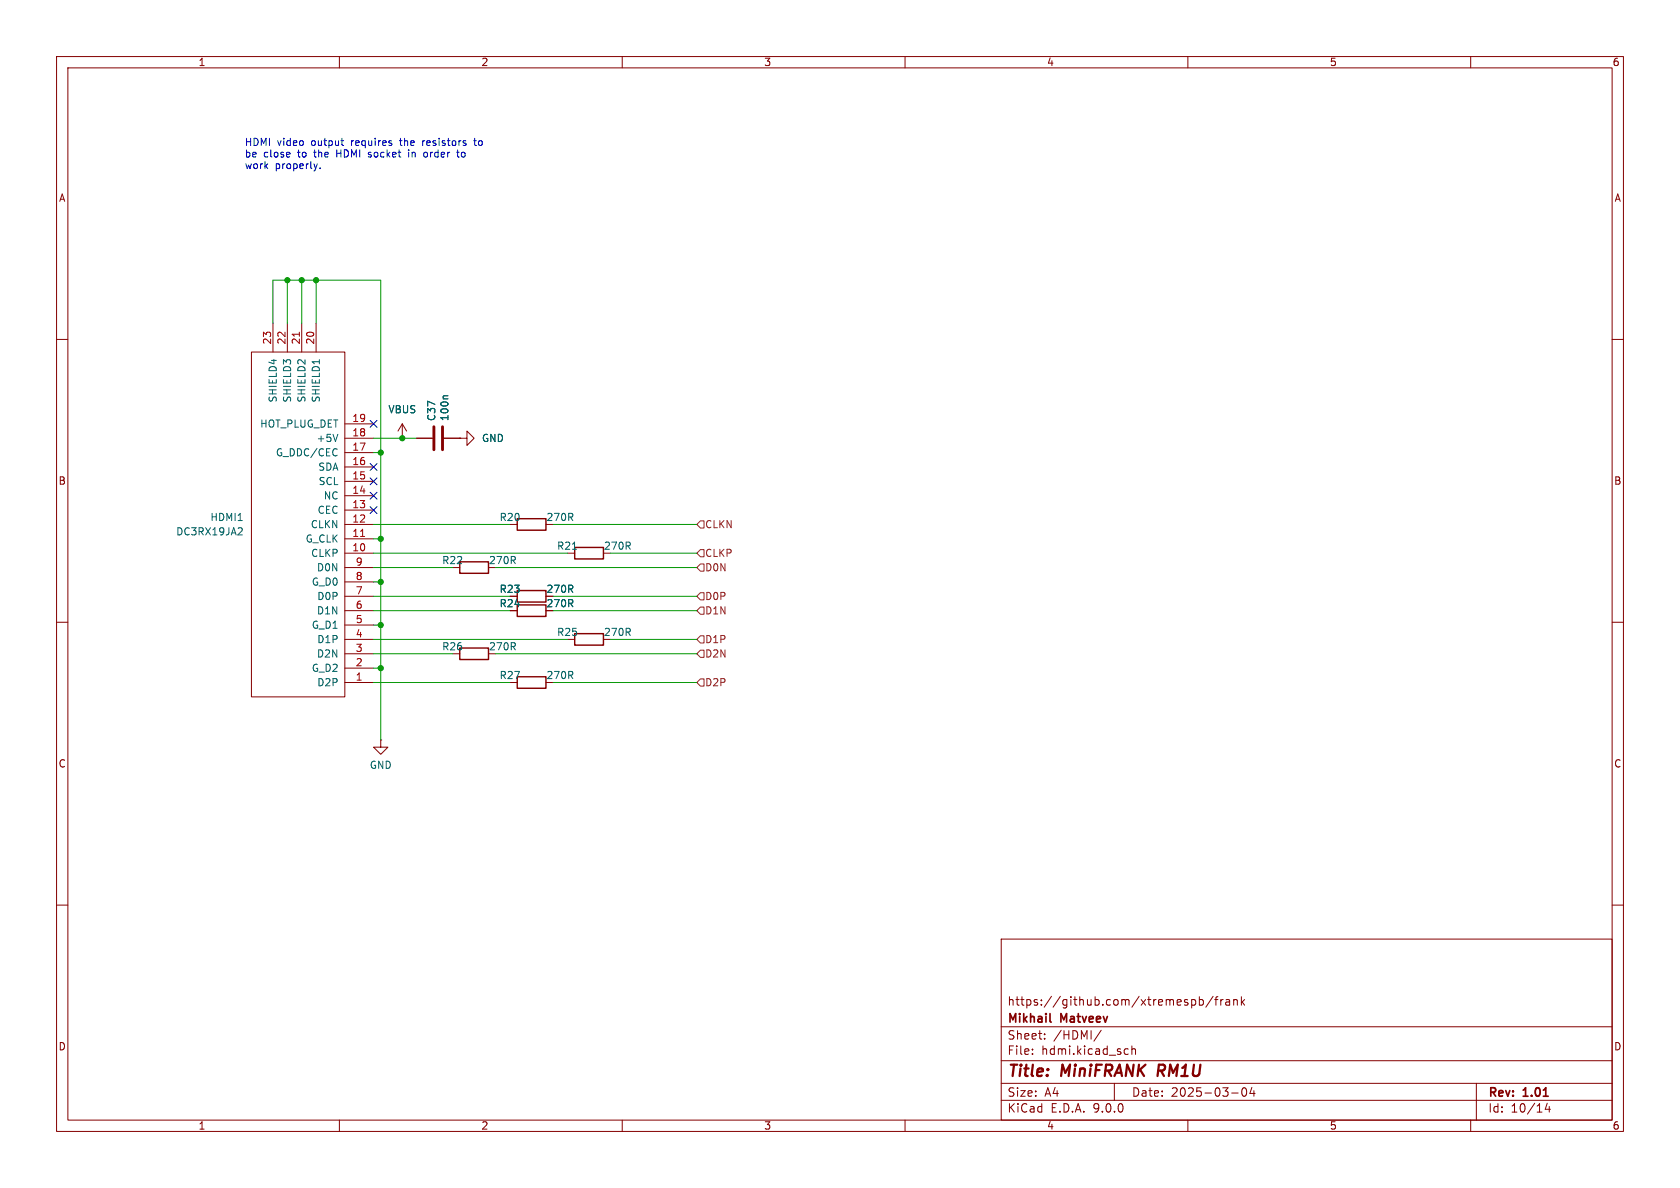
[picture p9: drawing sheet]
<svg xmlns="http://www.w3.org/2000/svg" width="297mm" height="210mm" viewBox="0 0 297 210" stroke-linecap="round" stroke-linejoin="round" font-family="sans-serif">
<g fill="none" stroke="#840000" stroke-width=".18">
<path d="M10 10h277v190h-277zM12 12h273v186h-273zM60 10v2M110 10v2M160 10v2M210 10v2M260 10v2M48.3 57.2v5M50.8 57.2v5M53.3 57.2v5M55.9 57.2v5M10 60h2"/>
<path d="M44.4 62.2h16.6v61h-16.6zM61 77.5h5M61 74.9h5M71.1 77.5h.1M71.1 74.9l-.7 1.3M71.1 74.9l.8 1.3M71.1 74.9v2.6M73.7 77.5h2.8M78.5 77.5h2.8M81.3 77.5h1.2v-1.3l1.3 1.3-1.3 1.2v-1.2M81.3 77.5h.1M285 60h2"/>
<path d="M61 97.8h5M61 95.3h5M61 92.7h5M61 90.2h5M61 87.6h5M61 85.1h5M61 82.6h5M61 80h5M10 110h2M61 118.1h5M61 115.6h5M61 113h5"/>
<path d="M61 110.5h5M61 108h5M61 105.4h5M61 102.9h5M61 100.3h5M285 110h2M61 120.7h5M67.3 130.8v1.3h1.3l-1.3 1.3-1.3-1.3h1.3M67.3 130.8h.1M10 160h2M177 166h108v32h-108zM210.7 176.8l.4-.1 .3 .3v.4l-.2 .2h-.5"/>
<path d="M212 176.8l.5-.1 .2 .3v.4l-.1 .2h-.6M212 176.2v1.5M214.5 176.1l-1.3 2M214.7 176.7h.6M215.3 176.2l-.3 .2v1.3M215.8 176.7v1M216.2 176.7l-.2 .1-.2 .2M216.7 176.8h.6l.1 .9M217.4 177.1h-.5a.29 .29 0 0 0-.2 .3 .29 .29 0 0 0 .2 .3l.5-.1M218.1 176.8l.2-.1 .4 .1v.9M218.1 176.7v1M219.5 176.2v1.5"/>
<path d="M219.6 177.1l.4 .6M220 176.7l-.5 .6M285 160h2M60 198v2M110 198v2M160 198v2M177 194.5h108M177 191.5h108M177 187.5h108M177 181.5h108M182.5 186.3v.1M182.5 185.5v.1"/>
<path d="M184.7 183.6v.1M184.7 182.8v.1M194.7 182.1l-1.3 2M197 191.5v3M199 185.4l.5 .1M199.5 186.3l-.5 .1M200.1 185.5l.2-.1 .4 .1v.9M200.1 184.9v1.5M210 198v2M217.7 193.2h1.2M219.7 192.4l.2-.1a.81 .81 0 0 1 .6 .6 .81 .81 0 0 1-.3 .8l-.2 .1a.81 .81 0 0 1-.3-1.4zM221.3 192.2l-.3 1.1h.9"/>
<path d="M221.7 192.8v1M260 198v2M261 191.5v6.5M273.5 195l-.3 1.1h.9M273.9 195.6v1"/>
</g>
<path d="M204.9 188.2l-.3 2" fill="none" stroke="#840000" stroke-width=".4"/>
<path d="M185.6 180.5l.2 .2" fill="none" stroke="#840000" stroke-width=".3"/>
<path d="M81.3 99.3h5.1v2h-5.1zM91.4 91.7h5.1v2h-5.1zM101.6 96.8h5.1v2h-5.1zM81.3 114.6h5.1v2h-5.1zM91.4 106.9h5.1v2.1h-5.1zM91.4 119.6h5.1v2.1h-5.1zM91.4 104.4h5.1v2h-5.1zM101.6 112h5.1v2h-5.1z" fill="none" stroke="#840000" stroke-width=".25"/>
<path d="M52.9 58.7v.7M63.7 94.8h.8" fill="none" stroke="#a90000" stroke-width=".18"/>
<path d="M56.5 63.6v.7M59.7 76.8l-.4 1.2M79.2 70h-.7l-.2 .1M42.6 93.3l.2 .2v.3l-.8 .8h.8M101.2 97.1h.7" fill="none" stroke="#006464" stroke-width=".18"/>
<path d="M76.7 75.4v4.1M78.2 75.4v4.1" fill="none" stroke="#840000" stroke-width=".51"/>
<path d="M123.8 99.7h.7v1.3h-.7l-.6-.7zM123.8 92.1h.7v1.2h-.7l-.6-.6zM123.8 97.2h.7v1.2h-.7l-.6-.6zM123.8 107.3h.7v1.3h-.7l-.6-.6zM123.8 104.8h.7v1.2h-.7l-.6-.6zM123.8 112.4h.7v1.3h-.7l-.6-.7zM123.8 114.9h.7v1.3h-.7l-.6-.6zM123.8 120h.7v1.3h-.7l-.6-.6z" fill="none" stroke="#725600" stroke-width=".18"/>
<g fill="none" stroke="#009600" stroke-width=".18">
<path d="M48.3 57.2v-7.7h19v81.3M50.8 49.5v7.7M53.3 49.5v7.7M55.9 49.5v7.7M66 77.5h7.7M66 97.8h34.3M66 95.3h1.3M66 92.7h24.2M66 80h1.3M97.8 92.7h25.4M107.9 97.8h15.3M66 102.9h1.3"/>
<path d="M66 110.5h1.3M66 118.1h1.3M66 105.4h24.2M66 108h24.2M66 113h34.3M66 115.6h14M66 100.3h14M87.6 115.6h35.6M87.6 100.3h35.6M97.8 105.4h25.4M97.8 108h25.4M107.9 113h15.3"/>
<path d="M66 120.7h24.2M97.8 120.7h25.4"/>
</g>
<path d="M65.4 74.3l1.2 1.2M66.6 74.3l-1.2 1.2M65.4 87l1.2 1.2M65.4 81.9l1.2 1.3M65.4 84.5l1.2 1.2M65.4 89.6l1.2 1.2M66.6 87l-1.2 1.2M66.6 81.9l-1.2 1.3M66.6 84.5l-1.2 1.2M66.6 89.6l-1.2 1.2" fill="none" stroke="#000084" stroke-width=".18"/>
<g fill="none" stroke="#0000c2" stroke-width=".18">
<path d="M56.1 29l-.3 .8M56.6 29.7v.1M60.3 24.9h.5M60.5 25.7h.3M65.1 27.7l.1 .1M65.2 27l-.1 .2 .2 .1M72.2 26.9v.9M74.7 24.9v.8M74.9 27.5l.3 .3 .3-.1M75 24.9l-.3 .2M75.5 27l-.3-.1-.3 .3M80.7 26.9h.5"/>
<path d="M80.9 26.5v1.1l.3 .2M83.7 24.9h.5M83.9 24.4v1.1l.3 .2"/>
</g>
<g fill="#009600" stroke="#009600" stroke-width=".18">
<circle cx="50.8" cy="49.5" r=".46"/>
<circle cx="55.9" cy="49.5" r=".46"/>
<circle cx="53.3" cy="49.5" r=".46"/>
<circle cx="67.3" cy="95.3" r=".46"/>
<circle cx="71.1" cy="77.5" r=".46"/>
<circle cx="67.3" cy="80" r=".46"/>
<circle cx="67.3" cy="110.5" r=".46"/>
<circle cx="67.3" cy="118.1" r=".46"/>
<circle cx="67.3" cy="102.9" r=".46"/>
</g>
<g font-size="2.8" fill="#840000">
<text x="178" y="190.9">Title:</text>
<text x="187.7" y="190.9">MiniFRANK</text>
<text x="205.5" y="190.9">RM1U</text>
</g>
<g font-size="2.1" fill="#840000">
<text x="178" y="178">https://github.com/xtremespb/frank</text>
<text x="178" y="184">Sheet:</text>
<text x="178" y="181.2">Mikhail</text>
<text x="186.2" y="184">/HDMI/</text>
<text x="187.6" y="181.2">Matveev</text>
<text x="178" y="186.7">File:</text>
<text x="184.1" y="186.7">hdmi.kicad_sch</text>
<text x="178" y="196.9">KiCad</text>
<text x="178" y="194.1">Size:</text>
<text x="184.7" y="194.1">A4</text>
<text x="185.7" y="196.9">E.D.A.</text>
<text x="193.3" y="196.9">9.0.0</text>
<text x="200" y="194.1">Date:</text>
<text x="207" y="194.1">2025-03-04</text>
<text x="263" y="194.3">Rev:</text>
<text x="263" y="196.9">Id:</text>
<text x="267.1" y="196.9">10/14</text>
<text x="269.4" y="194.3">1.01</text>
</g>
<g font-size="1.8" fill="#840000">
<text x="35" y="11.9">1</text>
<text x="85" y="11.9">2</text>
<text x="135" y="11.9">3</text>
<text x="185" y="11.9">4</text>
<text x="235" y="11.9">5</text>
<text x="285" y="11.9">6</text>
<text x="10.3" y="35.9">A</text>
<text x="285.3" y="35.9">A</text>
<text x="10.3" y="85.9">B</text>
<text x="285.3" y="85.9">B</text>
<text x="88.2" y="107.5">R24</text>
<text x="88.2" y="105">R23</text>
<text x="96.5" y="107.5">270R</text>
<text x="96.5" y="105">270R</text>
<text x="10.3" y="135.9">C</text>
<text x="285.3" y="135.9">C</text>
<text x="10.3" y="185.9">D</text>
<text x="285.3" y="185.9">D</text>
<text x="35" y="199.9">1</text>
<text x="85" y="199.9">2</text>
<text x="135" y="199.9">3</text>
<text x="185" y="199.9">4</text>
<text x="235" y="199.9">5</text>
<text x="285" y="199.9">6</text>
</g>
<g font-size="1.8" fill="#0000c2">
<text x="43.2" y="26">HDMI</text>
<text x="43.2" y="28">be</text>
<text x="46.6" y="28">close</text>
<text x="49" y="26">video</text>
<text x="52.8" y="28">to</text>
<text x="55.1" y="26">output</text>
<text x="55.8" y="28">the</text>
<text x="60" y="28">HDMI</text>
<text x="62.4" y="26">requires</text>
<text x="65.8" y="28">socket</text>
<text x="71.2" y="26">the</text>
<text x="73.1" y="28">in</text>
<text x="75.3" y="26">resistors</text>
<text x="76" y="28">order</text>
<text x="82.1" y="28">to</text>
<text x="84.7" y="26">to</text>
<text x="43.2" y="30.1">work</text>
<text x="48.6" y="30.1">properly.</text>
</g>
<g font-size="1.8" fill="#a90000">
<text x="48" y="61" transform="rotate(-90 48 61)">23</text>
<text x="50.5" y="61" transform="rotate(-90 50.5 61)">22</text>
<text x="53.1" y="61" transform="rotate(-90 53.1 61)">21</text>
<text x="55.6" y="61" transform="rotate(-90 55.6 61)">20</text>
<text x="62.2" y="77.2">18</text>
<text x="62.2" y="74.7">19</text>
<text x="62.2" y="82.3">16</text>
<text x="62.2" y="79.8">17</text>
<text x="62.2" y="89.9">13</text>
<text x="62.2" y="87.4">14</text>
<text x="62.2" y="84.8">15</text>
<text x="62.2" y="95">11</text>
<text x="62.2" y="92.5">12</text>
<text x="62.2" y="97.5">10</text>
<text x="62.8" y="100.1">9</text>
<text x="62.8" y="107.7">6</text>
<text x="62.8" y="105.2">7</text>
<text x="62.8" y="102.6">8</text>
<text x="62.8" y="112.8">4</text>
<text x="62.8" y="110.2">5</text>
<text x="62.8" y="117.9">2</text>
<text x="62.8" y="115.3">3</text>
<text x="62.8" y="120.4">1</text>
</g>
<g font-size="1.8" fill="#006464">
<text x="49.1" y="71.3" transform="rotate(-90 49.1 71.3)">SHIELD4</text>
<text x="51.7" y="71.3" transform="rotate(-90 51.7 71.3)">SHIELD3</text>
<text x="54.2" y="71.3" transform="rotate(-90 54.2 71.3)">SHIELD2</text>
<text x="56.7" y="71.3" transform="rotate(-90 56.7 71.3)">SHIELD1</text>
<text x="45.9" y="75.8">HOT_PLUG_DET</text>
<text x="68.6" y="73.3">VBUS</text>
<text x="77.2" y="74.5" transform="rotate(-90 77.2 74.5)">C37</text>
<text x="79.5" y="74.5" transform="rotate(-90 79.5 74.5)">100n</text>
<text x="48.7" y="80.9">G_DDC/CEC</text>
<text x="55.9" y="78.3">+5V</text>
<text x="56.2" y="83.4">SDA</text>
<text x="85.1" y="78.3">GND</text>
<text x="56.2" y="86">SCL</text>
<text x="57.1" y="88.5">NC</text>
<text x="31.1" y="94.8">DC3RX19JA2</text>
<text x="37.1" y="92.3">HDMI1</text>
<text x="54.8" y="93.6">CLKN</text>
<text x="56.1" y="91">CEC</text>
<text x="88.2" y="92.3">R20</text>
<text x="96.5" y="92.3">270R</text>
<text x="53.9" y="96.1">G_CLK</text>
<text x="54.9" y="98.7">CLKP</text>
<text x="55.9" y="101.2">D0N</text>
<text x="78.1" y="99.9">R22</text>
<text x="86.3" y="99.9">270R</text>
<text x="98.4" y="97.4">R21</text>
<text x="106.7" y="97.4">270R</text>
<text x="55" y="103.7">G_D0</text>
<text x="56" y="106.3">D0P</text>
<text x="55" y="111.4">G_D1</text>
<text x="55.9" y="108.8">D1N</text>
<text x="56" y="113.9">D1P</text>
<text x="98.4" y="112.6">R25</text>
<text x="106.7" y="112.6">270R</text>
<text x="55" y="119">G_D2</text>
<text x="55.9" y="116.4">D2N</text>
<text x="78.1" y="115.2">R26</text>
<text x="86.3" y="115.2">270R</text>
<text x="56" y="121.5">D2P</text>
<text x="88.2" y="120.2">R27</text>
<text x="96.5" y="120.2">270R</text>
<text x="65.3" y="136.1">GND</text>
</g>
<g font-size="1.8" fill="#725600">
<text x="124.6" y="93.6">CLKN</text>
<text x="124.6" y="101.2">D0N</text>
<text x="124.6" y="98.7">CLKP</text>
<text x="124.6" y="106.3">D0P</text>
<text x="124.6" y="108.8">D1N</text>
<text x="124.6" y="113.9">D1P</text>
<text x="124.6" y="116.4">D2N</text>
<text x="124.6" y="121.5">D2P</text>
</g>
</svg>
